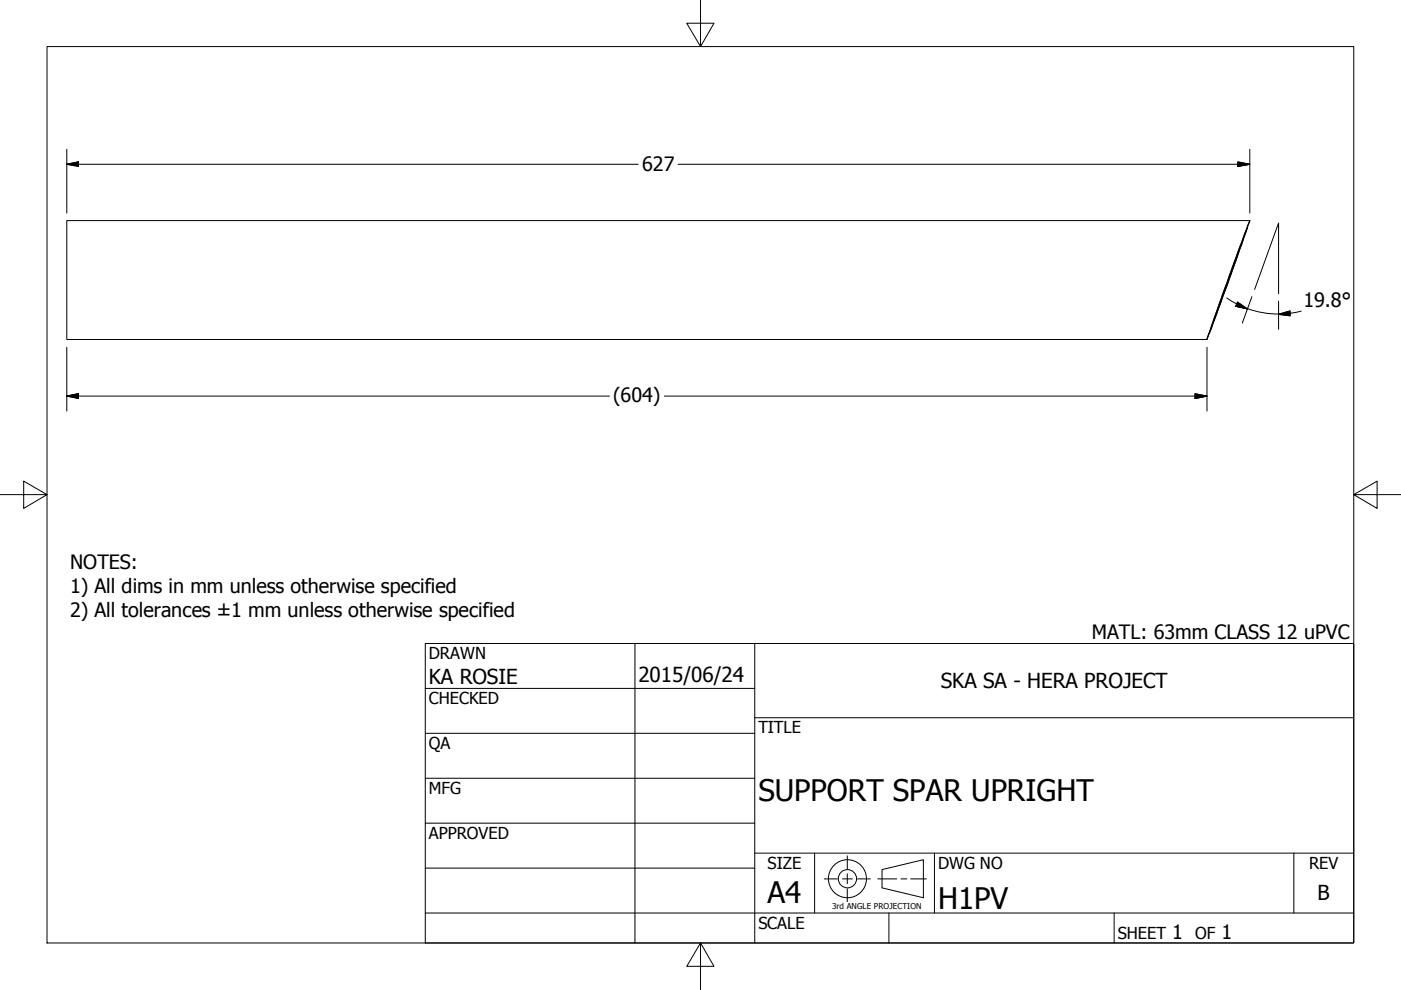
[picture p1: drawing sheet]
<svg xmlns="http://www.w3.org/2000/svg" width="297mm" height="210mm" viewBox="0 0 297 210" stroke-linecap="round" stroke-linejoin="round" font-family="sans-serif">
<!-- layer: Visible (ANSI) -->
<path d="M264.4 48.4l-4.2 12-3.7 10 3.2-9.4zM265 46.8l-4.8 13.8-4.3 11.4 5.7-16.1zM265 46.8h-250.8v25.2h241.7" fill="none" stroke="#000" stroke-width=".21"/>
<!-- layer: Border (ANSI) -->
<path d="M148.5 -.1v10l-2.9-5h5.8l-2.9 5M10 9.9h277v190h-277zM0 104.9h10l-5-2.9v5.8l5-2.9M287 104.9l5 2.9v-5.8l-5 2.9h10M148.5 199.9l2.9 5h-5.8l2.9-5v10" fill="none" stroke="#000" stroke-width=".21"/>
<!-- layer: Title (ANSI) -->
<g fill="none" stroke="#000" stroke-width=".21">
<path d="M90.2 136.4h196.8v63.5h-196.8zM134.6 136.4v63.5M160 136.4v63.5M90.2 146h69.8M90.2 155.5h69.8M160 152.2h127M90.2 165h69.8M90.2 174.5h69.8M90.2 193.6h196.8M90.2 184.1h69.8M160 180.9h127M172.7 180.9v12.7"/>
<path d="M188.5 193.6v6.3M198.1 180.9v12.7M236.2 193.6v6.3M274.3 180.9v12.7"/>
</g>
<!-- layer: Sketch Geometry (ANSI) -->
<g fill="none" stroke="#000" stroke-width=".21">
<path d="M266 61.4l5.1-14.1v15M174.8 186.3h2.7M178.6 186.3h2.1M179.6 181.5v2.7M179.6 185.3v2.1M179.6 188.4v2.8M181.8 186.3h2.7M186.1 186.3h4M187 184.4l8.8-2.1v8l-8.8-2.1zM191 186.3h1.3M193.1 186.3h3.3"/>
<circle cx="179.7" cy="186.3" r="4"/>
<circle cx="179.7" cy="186.3" r="1.94"/>
</g>
<!-- layer: Dimension (ANSI) -->
<g fill="none" stroke="#000" stroke-width=".21">
<path d="M14.2 34.8l2.4-.5v1zM14.2 34.8h121.1M14.2 31.7v13.5M143.8 34.8h121.2M262.4 34.3l2.6 .5-2.6 .5zM265 31.7v13.5M14.2 73.6v13.6M255.9 73.6v13.6M260.1 63.2l2.1 1.2M262.2 64.5l2.3 1M262.4 64l2.1 1.5-2.5-.6zM264.5 65.4a19.3 19.3 0 0 0 6.5 1.2"/>
<path d="M265.4 62.9l-2 5.6M271.1 66.6l2.4-.7 .1 1.1zM271.1 63.9v5.9M273.6 66.5l-2.5 .1M275.9 66l-2.4 .4M14.2 84l2.4-.5v1zM14.2 84h115M140.8 84h115.1M253.4 83.5l2.5 .5-2.5 .5z"/>
</g>
<path d="M14.2 34.8l2.4-.5zM14.2 34.8l2.4-.5v1zM262.4 35.3l2.6-.5zM262.4 34.3l2.6 .5-2.6 .5zM262 64.9l2.5 .6zM262.4 64l2.1 1.5-2.5-.6zM271.1 66.6l2.4-.7zM271.1 66.6l2.4-.7 .1 1.1zM14.2 84l2.4-.5zM14.2 84l2.4-.5v1zM253.4 84.5l2.5-.5zM253.4 83.5l2.5 .5-2.5 .5z" fill="#000" stroke="#000" stroke-width=".21"/>
<g font-size="6.3">
<text x="160.8" y="169.8">SUPPORT SPAR UPRIGHT</text>
<text x="162.8" y="191.4">A4</text>
<text x="198.9" y="192.8">H1PV</text>
</g>
<g font-size="4.4">
<text x="90.9" y="145.1">KA ROSIE</text>
<text x="135.4" y="144.5">2015/06/24</text>
<text x="199.5" y="145.9">SKA SA - HERA PROJECT</text>
<text x="279.3" y="190.7">B</text>
</g>
<g font-size="4.2">
<text x="136.1" y="36.4">627</text>
<text x="276.4" y="65.1">19.8°</text>
<text x="130" y="85.2">(604)</text>
<text x="14.9" y="120.7">NOTES:</text>
<text x="14.9" y="125.7">1) All dims in mm unless otherwise specified</text>
<text x="14.9" y="130.7">2) All tolerances ±1 mm unless otherwise specified</text>
<text x="231.5" y="135.4">MATL: 63mm CLASS 12 uPVC</text>
<text x="248.5" y="199.1">1</text>
<text x="259" y="199.1">1</text>
</g>
<g font-size="3.5">
<text x="90.9" y="139.7">DRAWN</text>
<text x="90.9" y="149.3">CHECKED</text>
<text x="160.8" y="155.5">TITLE</text>
<text x="90.9" y="158.8">QA</text>
<text x="90.9" y="168.3">MFG</text>
<text x="90.9" y="177.8">APPROVED</text>
<text x="162.8" y="184.2">SIZE</text>
<text x="198.9" y="184.2">DWG NO</text>
<text x="277.6" y="184.2">REV</text>
<text x="160.8" y="196.9">SCALE</text>
<text x="237" y="199.1">SHEET</text>
<text x="253.4" y="199.1">OF</text>
</g>
<text font-size="1.7" x="176.4" y="192.8">3rd ANGLE PROJECTION</text>
</svg>
